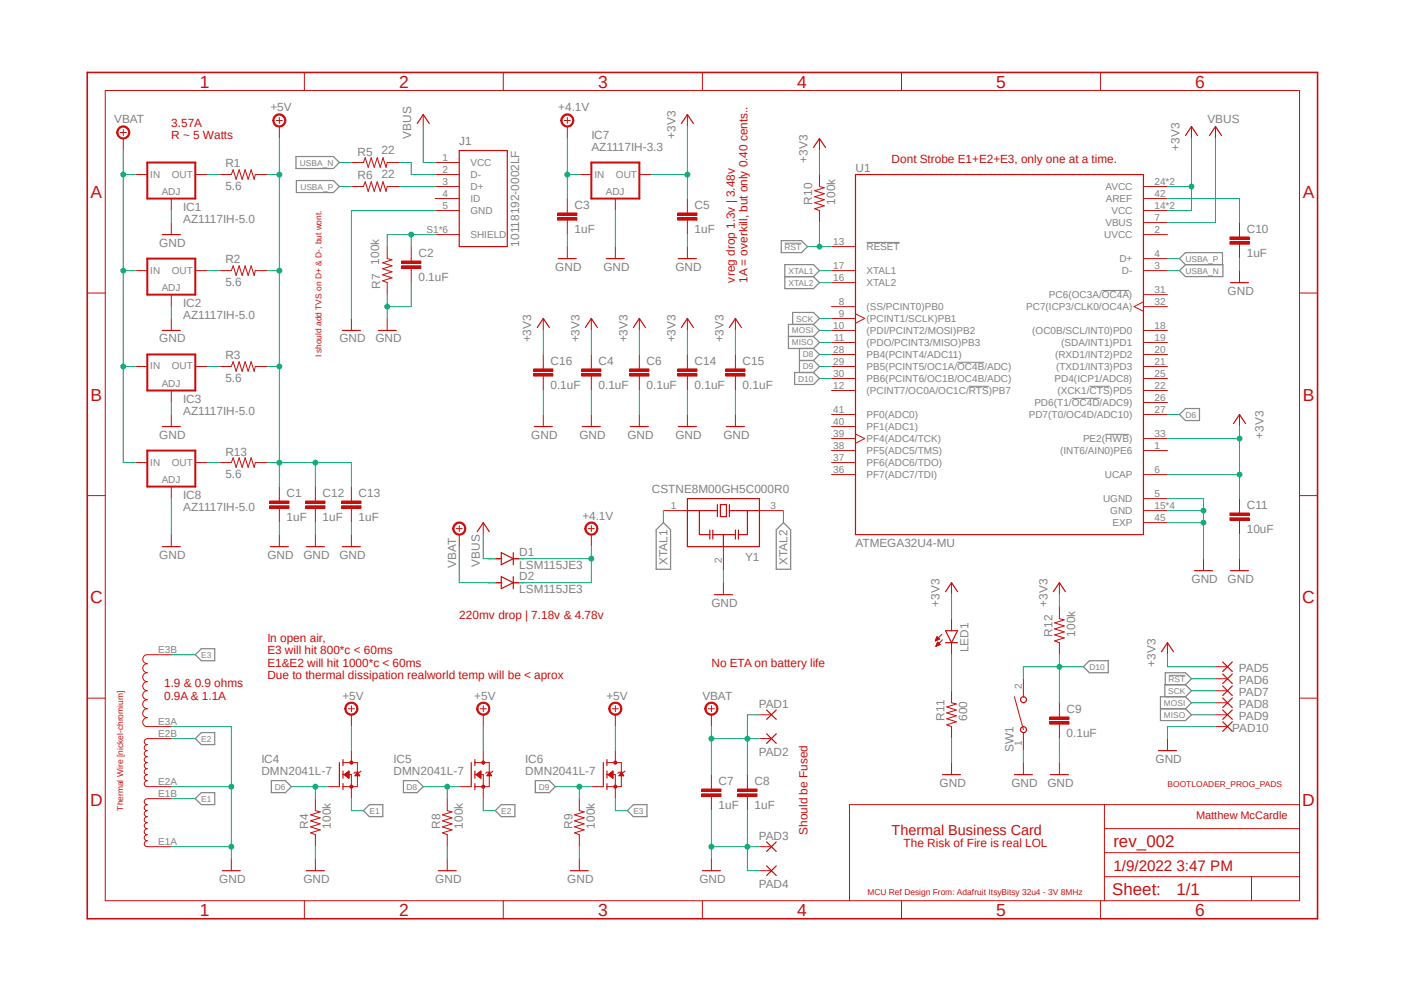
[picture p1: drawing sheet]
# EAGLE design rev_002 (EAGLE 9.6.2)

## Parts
C1  1uF  C-EUC0603  [C0603]
C2  0.1uF  C-EUC0603  [C0603]
C3  1uF  C-EUC0603  [C0603]
C4  0.1uF  C-EUC0603  [C0603]
C5  1uF  C-EUC0603  [C0603]
C6  0.1uF  C-EUC0603  [C0603]
C7  1uF  C-EUC0603  [C0603]
C8  1uF  C-EUC0603  [C0603]
C9  0.1uF  C-EUC0603  [C0603]
C10  1uF  C-EUC0603  [C0603]
C11  10uF  C-EUC0603  [C0603]
C12  1uF  C-EUC0603  [C0603]
C13  1uF  C-EUC0603  [C0603]
C14  0.1uF  C-EUC0603  [C0603]
C15  0.1uF  C-EUC0603  [C0603]
C16  0.1uF  C-EUC0603  [C0603]
D1  LSM115JE3  DIODE-DO214BA  [DO214BA]
D2  LSM115JE3  DIODE-DO214BA  [DO214BA]
IC1  AZ1117IH-5.0  AZ1117IH  [SOT223]
IC2  AZ1117IH-5.0  AZ1117IH  [SOT223]
IC3  AZ1117IH-5.0  AZ1117IH  [SOT223]
IC4  DMN2041L-7  DS31126  [SOT23]
IC5  DMN2041L-7  DS31126  [SOT23]
IC6  DMN2041L-7  DS31126  [SOT23]
IC7  AZ1117IH-3.3  AZ1117IH  [SOT223]
IC8  AZ1117IH-5.0  AZ1117IH  [SOT223]
J1  10118192-0002LF  [AMPHENOL_10118192-0002LF]
LED1  LEDSML0603  [SML0603]
NICR1  HOT_WIRE  [LAYOUT_A]
PAD1  WIREPADSMD5-2,5  [5-2,5]
PAD2  WIREPAD2,54/0,9  [2,54/0,9]
PAD3  WIREPAD2,54/0,9  [2,54/0,9]
PAD4  WIREPADSMD5-2,5  [5-2,5]
PAD5  WIREPADSMD1,27-254  [SMD1,27-2,54]
PAD6  WIREPADSMD1,27-254  [SMD1,27-2,54]
PAD7  WIREPADSMD1,27-254  [SMD1,27-2,54]
PAD8  WIREPADSMD1,27-254  [SMD1,27-2,54]
PAD9  WIREPADSMD1,27-254  [SMD1,27-2,54]
PAD10  WIREPADSMD1,27-254  [SMD1,27-2,54]
R1  5.6  R-US_R2512  [R2512]
R2  5.6  R-US_R2512  [R2512]
R3  5.6  R-US_R2512  [R2512]
R4  100k  R-US_R0603  [R0603]
R5  22  R-US_R0603  [R0603]
R6  22  R-US_R0603  [R0603]
R7  100k  R-US_R0603  [R0603]
R8  100k  R-US_R0603  [R0603]
R9  100k  R-US_R0603  [R0603]
R10  100k  R-US_R0603  [R0603]
R11  600  R-US_R0603  [R0603]
R12  100k  R-US_R0603  [R0603]
R13  5.6  R-US_R2512  [R2512]
SW1  B3AL-1000P  [SW_B3AL_OMR]
U1  ATMEGA32U4-MU  [QFN50P700X700X100-45N]
Y1  CSTNE8M00GH5C000R0  [OSC_CSTNE8M00GH5C000R0]

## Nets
!RST: PAD6.1(P) R10.1 U1.13(!RESET!)
+3V3: C4.1 C5.1 C6.1 C11.1 C14.1 C15.1 C16.1 IC7.2(OUT) IC7.4(OUT) LED1.A PAD5.1(P) R10.2 R12.2 U1.6(UCAP) U1.14(VCC) U1.24(AVCC) U1.33(PE2(!HWB!)) U1.34(VCC) U1.44(AVCC)
+4.1V: C3.1 D1.C D2.C IC7.3(IN)
+5V: C1.1 C12.1 C13.1 IC4.D IC5.D IC6.D R1.2 R2.2 R3.2 R13.2
+8V: C7.1 C8.1 D2.A IC1.3(IN) IC2.3(IN) IC3.3(IN) IC8.3(IN) PAD1.1(P) PAD2.1(P) ; supply symbol labelled VBAT
D6: IC4.G R4.2 U1.27(PD7(T0/OC4D/ADC10))
D8: IC5.G R8.2 U1.28(PB4(PCINT4/ADC11))
D9: IC6.G R9.2 U1.29(PB5(PCINT5/OC1A/!OC4B!/ADC))
D10: C9.1 R12.1 SW1.2 U1.30(PB6(PCINT6/OC1B/OC4B/ADC))
E1: IC4.S NICR1.E1B
E2: IC5.S NICR1.E2B
E3: IC6.S NICR1.E3B
GND: C1.2 C2.2 C3.2 C4.2 C5.2 C6.2 C7.2 C8.2 C9.2 C10.2 C11.2 C12.2 C13.2 C14.2 C15.2 C16.2 IC1.1(ADJ) IC2.1(ADJ) IC3.1(ADJ) IC7.1(ADJ) IC8.1(ADJ) J1.5(GND) NICR1.E1A NICR1.E2A NICR1.E3A PAD3.1(P) PAD4.1(P) PAD10.1(P) R4.1 R7.1 R8.1 R9.1 R11.1 SW1.1 U1.5(UGND) U1.15(GND) U1.23(GND) U1.35(GND) U1.43(GND) U1.45(EXP) Y1.2(GND)
MISO: PAD9.1(P) U1.11((PDO/PCINT3/MISO)PB3)
MOSI: PAD8.1(P) U1.10((PDI/PCINT2/MOSI)PB2)
N$1: IC8.2(OUT) IC8.4(OUT) R13.1
N$2: C10.1 U1.42(AREF)
N$4: C2.1 J1.S1(SHIELD) J1.S2(SHIELD) J1.S3(SHIELD) J1.S4(SHIELD) J1.S5(SHIELD) J1.S6(SHIELD) R7.2
N$6: LED1.C R11.2
N$7: IC3.2(OUT) IC3.4(OUT) R3.1
N$9: IC2.2(OUT) IC2.4(OUT) R2.1
N$11: IC1.2(OUT) IC1.4(OUT) R1.1
SCK: PAD7.1(P) U1.9((PCINT1/SCLK)PB1)
USBA_N: R5.1 U1.3(D-)
USBA_P: R6.1 U1.4(D+)
USBB_N: J1.2(D-) R5.2
USBB_P: J1.3(D+) R6.2
VBUS: D1.A J1.1(VCC) U1.7(VBUS)
XTAL1: U1.17(XTAL1) Y1.1(IN)
XTAL2: U1.16(XTAL2) Y1.3(OUT)
Unconnected: J1.4(ID) U1.1((INT6/AIN0)PE6) U1.8((SS/PCINT0)PB0) U1.12((PCINT7/OC0A/OC1C/!RTS!)PB7) U1.18((OC0B/SCL/INT0)PD0) U1.19((SDA/INT1)PD1) U1.20((RXD1/INT2)PD2) U1.21((TXD1/INT3)PD3) U1.22((XCK1/!CTS!)PD5) U1.25(PD4(ICP1/ADC8)) U1.26(PD6(T1/!OC4D!/ADC9)) U1.31(PC6(OC3A/!OC4A!)) U1.32(PC7(ICP3/CLK0/OC4A)) U1.36(PF7(ADC7/TDI)) U1.37(PF6(ADC6/TDO)) U1.38(PF5(ADC5/TMS)) U1.39(PF4(ADC4/TCK)) U1.40(PF1(ADC1)) U1.41(PF0(ADC0))

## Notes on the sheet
- 3.57A
- R ~ 5 Watts
- Dont Strobe E1+E2+E3, only one at a time.
- I should add TVS on D+ & D-, but wont.
- vreg drop 1.3v | 3.48v
  1A = overkill, but only 0.40 cents..
- 220mv drop | 7.18v & 4.78v
- In open air, 
  E3 will hit 800*c < 60ms
  E1&E2 will hit 1000*c < 60ms
- No ETA on battery life
- 1.9 & 0.9 ohms
  0.9A & 1.1A
- Due to thermal dissipation realworld temp will be < aprox
- BOOTLOADER_PROG_PADS
- Thermal Wire [nickel-chromium] | Matthew McCardle
- Should be Fused | Thermal Business Card
- The Risk of Fire is real LOL
- MCU Ref Design From: Adafruit ItsyBitsy 32u4 - 3V 8MHz

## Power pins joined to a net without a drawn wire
UVCC: U1.2(UVCC)

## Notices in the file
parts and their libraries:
ul_B3AL-1000P: COPYRIGHT: Copyright (C) 2021 Ultra Librarian. All rights reserved.
